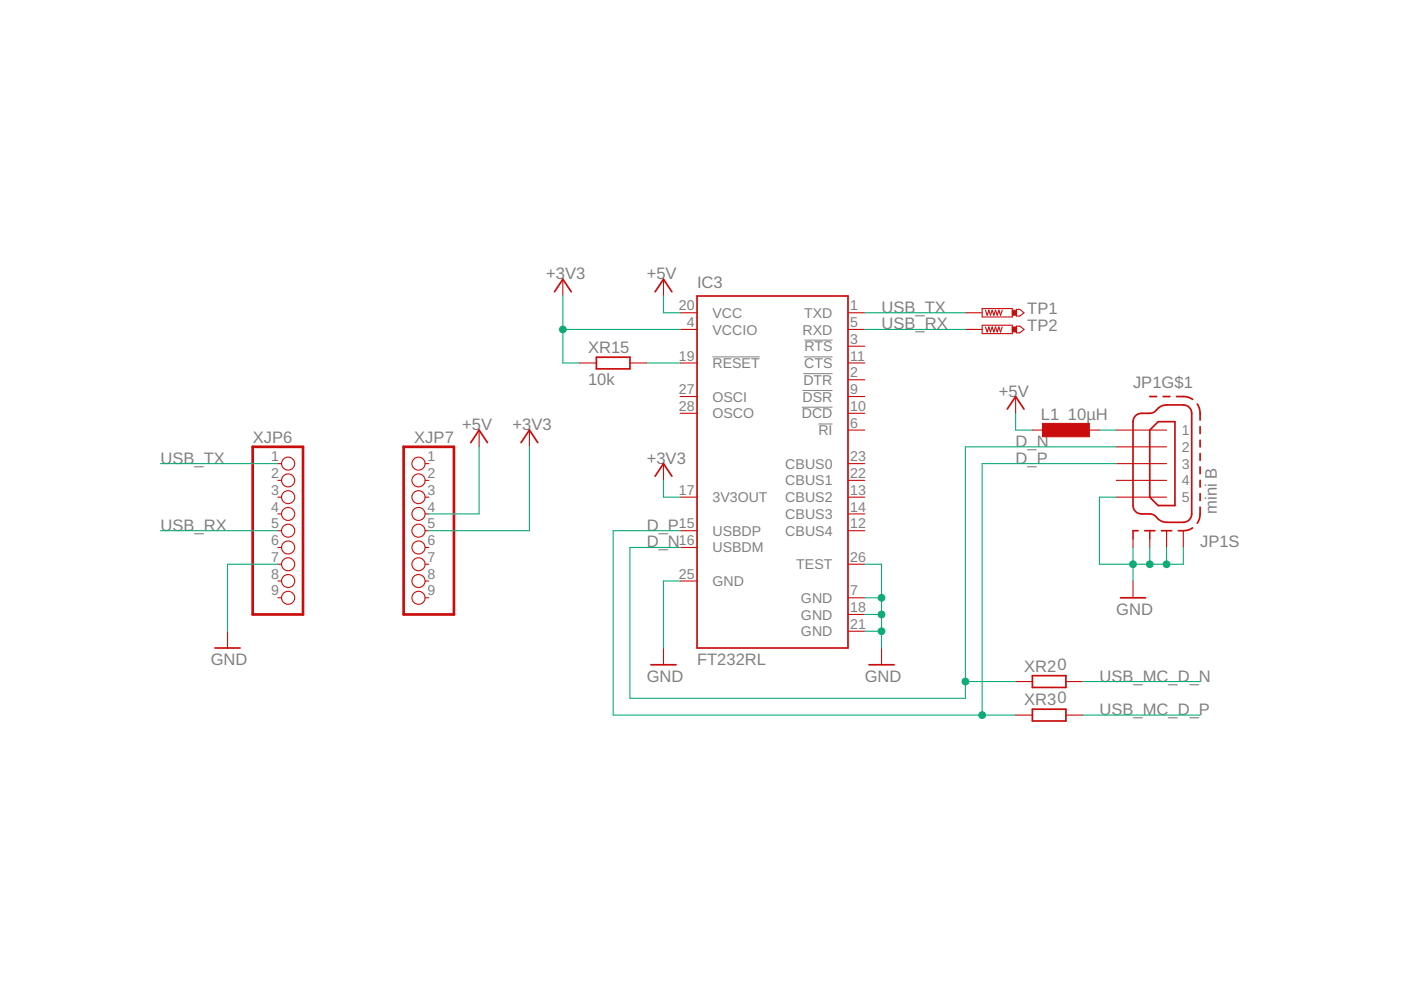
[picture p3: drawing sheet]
<svg xmlns="http://www.w3.org/2000/svg" width="297mm" height="210mm" viewBox="0 0 297 210" stroke-linecap="round" stroke-linejoin="round" font-family="sans-serif">
<path d="M151.1 75.7h10M170.3 79.2h6.2M170.5 75.7h6M170.6 72.1h5.9M170 86.3h6.5M170.2 82.8h6.3M173.5 89.9h3" fill="none" stroke="#808080" stroke-width=".21"/>
<g fill="none" stroke="#c90d0c" stroke-width=".36">
<path d="M117.6 61.9l1.7-2.7 1.8 2.7M126.4 75.7h7.2v2.5h-7.2zM138.9 61.9l1.8-2.7 1.8 2.7M147.8 62.8h32v74.6h-32zM99.8 93.9l1.8-2.7 1.8 2.7M110.5 93.9l1.7-2.7 1.8 2.7M213.6 86.7l1.7-2.6 1.8 2.6M240.7 88.2l1-.5 2.4-.1 .6-.2a3.6 3.6 0 0 1 2.6-1.5h3.6a1.81 1.81 0 0 1 1.8 1.7v21.4a1.81 1.81 0 0 1-1.8 1.7h-3.6a3.6 3.6 0 0 1-2.6-1.5l-.6-.2h-2.1a1.81 1.81 0 0 1-1.8-1.8v-17.8l.2-.7zM243.8 84.1h1.4M245.6 89.4h3.5v17.8h-3.5l-1.8-1.8v-14.2zM246.6 84.1h1.5M249.4 84.1a5.1 5.1 0 0 1 3.5 .6"/>
<path d="M253.9 85.7l.2 .4a5.8 5.8 0 0 1 .3 3M254.4 90.5v1.4M254.4 93.3v1.5M254.4 96.2v1.4M254.4 99v1.4M138.9 101l1.8-2.7 1.8 2.7M240.2 112.5h1.1M242.7 112.5h2.2M246.3 112.5h2.1M252.9 111.9l-.5 .3a5 5 0 0 1-2.6 .3M254.4 107.5a5.2 5.2 0 0 1-.5 3.4M254.4 101.8v1.5"/>
<path d="M254.4 104.7v1.4M45.6 137.4h5.3M237.6 126.7h5.3M138 140.9h5.3M184.2 140.9h5.4M218.9 143.3h7.1v2.5h-7.1zM218.9 150.4h7.1v2.5h-7.1z"/>
</g>
<g fill="none" stroke="#c90d0c" stroke-width=".23">
<path d="M119.3 59.2v3.6M140.7 59.2v3.6M122.9 77h3.5M133.6 77h3.5M144.2 66.3h3.6M144.2 69.8h3.6M144.2 77h3.6M179.8 66.3h3.5M179.8 69.8h3.5M179.8 77h3.5M179.8 73.4h3.5M204.7 66.3h3.5"/>
<path d="M204.7 69.8h3.5M208.2 65.4h6.4v1.8h-6.4zM208.2 69h6.4v1.7h-6.4zM208.9 65.8l.4 1 .4-1 .3 1 .4-1 .3 1 .4-1 .3 1 .4-1 .3 1 .4-1M208.9 69.3l.4 1.1 .4-1.1 .3 1.1 .4-1.1 .3 1.1 .4-1.1 .3 1.1 .4-1.1 .3 1.1 .4-1.1M215.5 65.6h.7l.9 .7-.9 .7h-.7zM215.5 69.2h.7l.9 .6-.9 .8h-.7zM58.9 98.3h.8M90.1 98.3h.8M101.6 91.2v3.5M112.2 91.2v3.5M140.7 98.3v3.6"/>
<path d="M144.2 87.6h3.6M144.2 84.1h3.6M179.8 91.2h3.5M179.8 98.3h3.5M179.8 87.6h3.5M179.8 84.1h3.5M179.8 80.5h3.5M215.3 84.1v3.5M218.9 91.2h3.5M229.6 91.2h3.5M236.7 91.2h10.6M236.7 94.7h10.6"/>
<path d="M236.7 98.3h10.6M58.9 101.9h.8M58.9 105.4h.8M58.9 112.5h.8M58.9 116.1h.8M58.9 109h.8M58.9 119.6h.8M90.1 101.9h.8M90.1 105.4h.8M90.1 112.5h.8M90.1 116.1h.8M90.1 109h.8"/>
<path d="M90.1 119.6h.8M144.2 105.4h3.6M144.2 112.5h3.6M144.2 116.1h3.6M179.8 101.9h3.5M179.8 105.4h3.5M179.8 112.5h3.5M179.8 109h3.5M179.8 119.6h3.5M236.7 101.9h10.6M236.7 105.4h10.6M240.2 112.5v3.6"/>
<path d="M243.8 112.5v3.6M247.3 112.5v3.6M250.9 112.5v3.6M48.2 133.8v3.6M58.9 126.7h.8M58.9 123.2h.8M90.1 126.7h.8M90.1 123.2h.8M140.7 137.4v3.5M144.2 123.2h3.6M179.8 126.7h3.5M179.8 130.3h3.5"/>
<path d="M179.8 133.8h3.5M186.9 137.4v3.5M240.2 123.2v3.5M215.3 144.5h3.6M215.3 151.6h3.6M226 144.5h3.6M226 151.6h3.6"/>
<circle cx="61.1" cy="98.3" r="1.39"/>
<circle cx="88.7" cy="98.3" r="1.39"/>
<circle cx="61.1" cy="116.1" r="1.39"/>
<circle cx="61.1" cy="109" r="1.39"/>
<circle cx="61.1" cy="101.8" r="1.39"/>
<circle cx="61.1" cy="112.5" r="1.39"/>
<circle cx="61.1" cy="119.6" r="1.39"/>
<circle cx="61.1" cy="105.4" r="1.39"/>
<circle cx="88.7" cy="116.1" r="1.39"/>
<circle cx="88.7" cy="119.6" r="1.39"/>
<circle cx="88.7" cy="101.8" r="1.39"/>
<circle cx="88.7" cy="112.5" r="1.39"/>
<circle cx="88.7" cy="109" r="1.39"/>
<circle cx="88.7" cy="105.4" r="1.39"/>
<circle cx="61.1" cy="123.2" r="1.39"/>
<circle cx="61.1" cy="126.7" r="1.39"/>
<circle cx="88.7" cy="123.2" r="1.39"/>
<circle cx="88.7" cy="126.7" r="1.39"/>
</g>
<g fill="#c90d0c" stroke="#c90d0c" stroke-width=".21">
<path d="M221 89.8h10v2.8h-10z"/>
<path d="M214.6 65.8h.9v1h-.9z"/>
<path d="M214.6 69.3h.9v1.1h-.9z"/>
</g>
<path d="M53.6 94.7h10.6v35.6h-10.6zM85.6 94.7h10.6v35.6h-10.6z" fill="none" stroke="#c90d0c" stroke-width=".57"/>
<g fill="none" stroke="#0dab76" stroke-width=".23">
<path d="M119.3 62.8v14.2h3.6M119.3 69.8h24.9M137.1 77h7.1M140.7 62.8v3.5h3.5M183.3 69.8h21.4M183.3 66.3h21.4M34 98.3h24.9M101.6 94.7v14.3h-10.7M112.2 94.7v17.8h-21.3M215.3 87.6v3.6h3.6M233.1 91.2h3.6M236.7 98.3h-28.5v53.3"/>
<path d="M236.7 94.7h-32v53.4h-71.1v-32h10.6M34 112.5h24.9M58.9 119.6h-10.7v14.2M140.7 101.9v3.5h3.5M144.2 112.5h-14.2v39.1h85.3M183.3 119.6h3.6v17.8M236.7 105.4h-3.6v14.2h17.8v-3.5M240.2 116.1v7.1M243.8 116.1v3.5M247.3 116.1v3.5M144.2 123.2h-3.5v14.2M183.3 126.7h3.6"/>
<path d="M183.3 130.3h3.6M183.3 133.8h3.6M204.7 144.5h10.6M229.6 144.5h24.8M229.6 151.6h24.8"/>
</g>
<g fill="#0dab76" stroke="#0dab76" stroke-width=".21">
<circle cx="119.3" cy="69.9" r=".72"/>
<circle cx="186.9" cy="130.3" r=".72"/>
<circle cx="186.9" cy="133.8" r=".72"/>
<circle cx="186.9" cy="126.7" r=".72"/>
<circle cx="240.2" cy="119.6" r=".72"/>
<circle cx="243.8" cy="119.6" r=".72"/>
<circle cx="247.3" cy="119.6" r=".72"/>
<circle cx="204.7" cy="144.5" r=".72"/>
<circle cx="208.2" cy="151.6" r=".72"/>
</g>
<g font-size="3.5" fill="#808080">
<text x="115.8" y="59.2">+3V3</text>
<text x="137.1" y="59.2">+5V</text>
<text x="147.8" y="61">IC3</text>
<text x="186.9" y="66.3">USB_TX</text>
<text x="186.9" y="69.9">USB_RX</text>
<text x="217.8" y="66.7">TP1</text>
<text x="217.8" y="70.2">TP2</text>
<text x="124.7" y="74.9">XR15</text>
<text x="124.7" y="81.6">10k</text>
<text x="240.2" y="82.3">JP1G$1</text>
<text x="211.8" y="84.1">+5</text>
<text x="215.8" y="84.1">V</text>
<text x="220.7" y="89.1">L1</text>
<text x="226.4" y="89.1">10µH</text>
<text x="53.6" y="93.9">XJP6</text>
<text x="87.8" y="93.9">XJP7</text>
<text x="98" y="91.2">+5</text>
<text x="102" y="91.2">V</text>
<text x="108.7" y="91.2">+3</text>
<text x="112.7" y="91.2">V3</text>
<text x="215.3" y="94.7">D_N</text>
<text x="34" y="98.3">USB_TX</text>
<text x="137.1" y="98.3">+3V3</text>
<text x="215.3" y="98.3">D_P</text>
<text x="34" y="112.5">USB_RX</text>
<text x="137.1" y="112.5">D_P</text>
<text x="258" y="109" transform="rotate(-90 258 109)">mini B</text>
<text x="137.1" y="116.1">D_N</text>
<text x="254.4" y="116.1">JP1S</text>
<text x="236.7" y="130.3">GND</text>
<text x="44.7" y="141">GND</text>
<text x="147.8" y="141">FT232RL</text>
<text x="217.1" y="142.4">XR20</text>
<text x="137.1" y="144.5">GND</text>
<text x="183.3" y="144.5">GND</text>
<text x="217.1" y="149.5">XR30</text>
<text x="233.1" y="144.5">USB_MC_D_N</text>
<text x="233.1" y="151.6">USB_MC_D_P</text>
</g>
<g font-size="3" fill="#808080">
<text x="143.9" y="65.8">20</text>
<text x="180.3" y="65.8">1</text>
<text x="145.6" y="69.4">4</text>
<text x="151.1" y="67.4">VCC</text>
<text x="151.1" y="70.9">VCCIO</text>
<text x="170.2" y="70.9">RXD</text>
<text x="170.5" y="67.4">TXD</text>
<text x="180.3" y="69.4">5</text>
<text x="143.9" y="76.5">19</text>
<text x="170.6" y="74.5">RTS</text>
<text x="180.3" y="72.9">3</text>
<text x="180.3" y="76.5">11</text>
<text x="143.9" y="83.6">27</text>
<text x="151.1" y="78">RESET</text>
<text x="170.3" y="81.6">DTR</text>
<text x="170.5" y="78">CTS</text>
<text x="180.3" y="80">2</text>
<text x="180.3" y="83.6">9</text>
<text x="143.9" y="87.1">28</text>
<text x="151.1" y="88.7">OSCO</text>
<text x="151.1" y="85.1">OSCI</text>
<text x="170" y="88.7">DCD</text>
<text x="170.2" y="85.2">DSR</text>
<text x="180.3" y="87.1">10</text>
<text x="173.5" y="92.3">RI</text>
<text x="180.3" y="90.7">6</text>
<text x="250.6" y="92.3">1</text>
<text x="250.6" y="95.8">2</text>
<text x="57.5" y="97.8">1</text>
<text x="57.5" y="101.4">2</text>
<text x="90.6" y="97.8">1</text>
<text x="90.6" y="101.4">2</text>
<text x="166.5" y="99.4">CBUS0</text>
<text x="180.3" y="97.8">23</text>
<text x="180.3" y="101.4">22</text>
<text x="250.6" y="99.4">3</text>
<text x="57.5" y="104.9">3</text>
<text x="90.6" y="104.9">3</text>
<text x="143.9" y="104.9">17</text>
<text x="151.1" y="106.5">3V3OUT</text>
<text x="166.5" y="102.9">CBUS1</text>
<text x="166.5" y="106.5">CBUS2</text>
<text x="180.3" y="104.9">13</text>
<text x="250.6" y="102.9">4</text>
<text x="250.6" y="106.5">5</text>
<text x="57.5" y="108.5">4</text>
<text x="57.5" y="112">5</text>
<text x="90.6" y="108.5">4</text>
<text x="90.6" y="112">5</text>
<text x="143.9" y="112">15</text>
<text x="151.1" y="113.6">USBDP</text>
<text x="166.5" y="110">CBUS3</text>
<text x="166.5" y="113.6">CBUS4</text>
<text x="180.3" y="108.5">14</text>
<text x="180.3" y="112">12</text>
<text x="57.5" y="115.6">6</text>
<text x="57.5" y="119.1">7</text>
<text x="90.6" y="115.6">6</text>
<text x="90.6" y="119.1">7</text>
<text x="143.9" y="115.6">16</text>
<text x="151.1" y="117.1">USBDM</text>
<text x="180.3" y="119.1">26</text>
<text x="57.5" y="122.7">8</text>
<text x="90.6" y="122.7">8</text>
<text x="143.9" y="122.7">25</text>
<text x="151.1" y="124.2">GND</text>
<text x="168.8" y="120.7">TEST</text>
<text x="57.5" y="126.2">9</text>
<text x="90.6" y="126.2">9</text>
<text x="169.8" y="127.8">GND</text>
<text x="169.8" y="131.4">GND</text>
<text x="180.3" y="126.2">7</text>
<text x="180.3" y="129.8">18</text>
<text x="169.8" y="134.9">GND</text>
<text x="180.3" y="133.3">21</text>
</g>
</svg>
